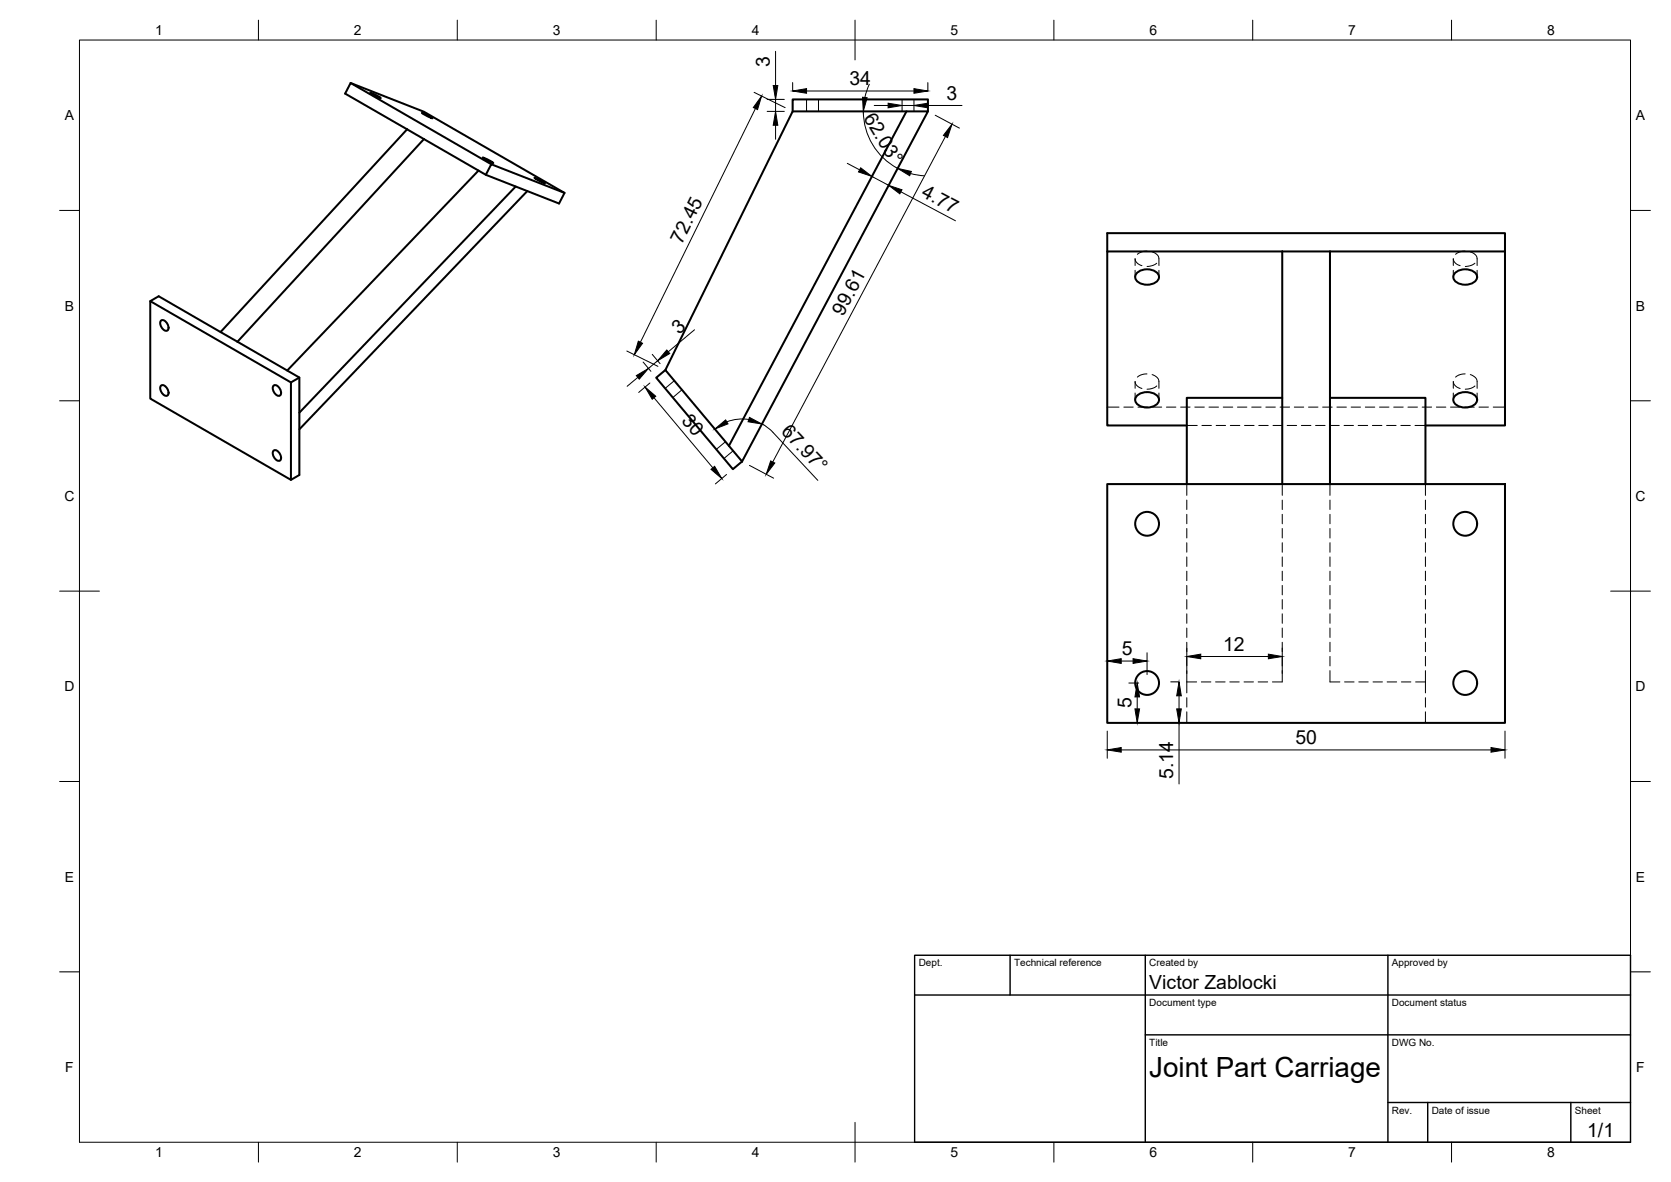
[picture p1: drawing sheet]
<svg xmlns="http://www.w3.org/2000/svg" width="420mm" height="297mm" viewBox="0 0 420 297" stroke-linecap="round" stroke-linejoin="round" font-family="sans-serif">
<!-- layer: Visible -->
<g fill="none" stroke="#000" stroke-width=".51">
<path d="M88.2 20.9l18.4 7.2 35.3 20.4-1.3 2.6-18.4-7.2-35.4-20.4zM88.2 20.9l35.3 20.4M93.1 23.3l2.6 1.3-1.3-.5zM102.4 32.5l-46.9 50.9-15.6-8.9-2.1 1.2v24.5l35.4 20.4 2.1-1.2v-24.5l-15.6-9M106.1 28.4l2.6 1.3-1.3-.5zM106.6 35l-46.9 50.9M121.4 39.6l2.6 1.3-1.3-.5zM199.3 28h34l-46.7 88-19.3-23zM199.3 28v-3h34v3M227.9 28l-44.6 84M120.3 42.9l-48.1 50.2M122.2 43.9l1.3-2.6 18.4 7.2"/>
<path d="M129.7 46.9l-54.4 56.8M132.6 48l-57.3 59.9M134.4 44.7l2.6 1.3-1.3-.5zM37.8 75.7l35.4 20.4M278.4 63.2v-4.6h100v4.6M286.1 68.4a3.7 3.7 0 0 1 5.2 .8 1.84 1.84 0 0 1-1.6 2.2 3.5 3.5 0 0 1-4.2-1.3 1.46 1.46 0 0 1 .6-1.7zM322.4 63.2h-44v43.7h20M322.4 63.2v58.5M322.4 63.2h12M334.4 63.2h44v43.7h-20M334.4 63.2v58.5M366.1 68.4a3.7 3.7 0 0 1 5.2 .8 1.84 1.84 0 0 1-1.6 2.2 3.5 3.5 0 0 1-4.2-1.3 1.46 1.46 0 0 1 .6-1.7z"/>
<path d="M40.5 96.9a1.29 1.29 0 0 1 1.7 1 .9 .9 0 0 1 .2 1 .9 .9 0 0 1-.7 .6 1.95 1.95 0 0 1-1.2-2.6zM40.5 80.6a1.29 1.29 0 0 1 1.7 1 .9 .9 0 0 1 .2 .9 .9 .9 0 0 1-.7 .6 1.95 1.95 0 0 1-1.2-2.5zM55.5 83.4l4.2 2.5M68.8 96.9a1.29 1.29 0 0 1 1.7 1 .9 .9 0 0 1 .2 1 .9 .9 0 0 1-.7 .6 1.95 1.95 0 0 1-1.2-2.6zM75.3 94.9l-2.1 1.2v24.5M167.3 93l-2.3 1.9 19.3 23 2.3-1.9M286.1 99.3a3.7 3.7 0 0 1 5.2 .7 1.84 1.84 0 0 1-1.6 2.2 3.5 3.5 0 0 1-4.2-1.3 1.46 1.46 0 0 1 .6-1.6zM322.4 100h-24v21.7M334.4 100h24v21.7M366.1 99.3a3.7 3.7 0 0 1 5.2 .7 1.84 1.84 0 0 1-1.6 2.2 3.5 3.5 0 0 1-4.2-1.3 1.46 1.46 0 0 1 .6-1.6zM68.8 113.3a1.29 1.29 0 0 1 1.7 .9 .9 .9 0 0 1 .2 1 .9 .9 0 0 1-.7 .6 1.95 1.95 0 0 1-1.2-2.5zM278.4 121.7h100v60h-100z"/>
<circle cx="288.4" cy="131.6" r="3"/>
<circle cx="368.4" cy="131.6" r="3"/>
<circle cx="288.4" cy="171.6" r="3"/>
<circle cx="368.4" cy="171.6" r="3"/>
</g>
<!-- layer: Hidden -->
<g fill="none" stroke="#000" stroke-width=".25">
<path d="M202.8 25v3M205.8 25v3M226.8 25v3M229.8 25v3M285.4 66.7v-1.7l.4 .9 1.3 .9M285.4 67.9v1.7M288.4 63.1l-1.2 .2-1.2 .6M289.7 63.3l.7 .3 .9 .8 .1 2.3M290.9 66.2l-1.3 .6-1.2 .2M291.4 67.9v1.7M365.4 66.7v-1.7l.4 .9 1.3 .9M365.4 67.9v1.7"/>
<path d="M368.4 63.1l-1.2 .2-1.2 .6M369.7 63.3l1.1 .5 .5 .6 .1 2.3M370.9 66.2l-1.3 .6-1.2 .2M371.4 67.9v1.7M169.5 95.7l-2.3 1.9M171.5 98l-2.3 1.9M285.4 97.6v-1.7l.4 .9 1.3 .8M285.4 98.8v1.7M288.4 94l-1.2 .1-1.2 .7M289.7 94.1l.7 .4 .9 .8 .1 2.3M290.9 97l-1.3 .6-1.2 .2M291.4 98.8v1.7"/>
<path d="M365.4 97.6v-1.7l.4 .9 1.3 .8M365.4 98.8v1.7M368.4 94l-1.2 .1-1.2 .7M369.7 94.1l1.1 .6 .5 .6 .1 2.3M370.9 97l-1.3 .6-1.2 .2M371.4 98.8v1.7M182.4 111l-2.3 1.9M184.3 113.3l-2.3 1.9M278.4 102.3h3M282.6 102.3h2.3M286.1 102.3h2.4M289.7 102.3h2.4"/>
<path d="M293.3 102.3h2.4M296.9 102.3h2.3M298.4 106.9h2.6M300.4 102.3h2.4M302.2 106.9h2.4M304 102.3h2.4M305.8 106.9h2.4M307.6 102.3h2.4M309.4 106.9h2.3M311.1 102.3h2.4M312.9 106.9h2.4M314.7 102.3h2.4"/>
<path d="M316.5 106.9h2.4M318.3 102.3h2.4M320.1 106.9h2.4M321.9 102.3h2.4M323.6 106.9h2.4M325.4 102.3h2.4M327.2 106.9h2.4M329 102.3h2.4M330.8 106.9h2.4M332.6 102.3h2.4M334.4 106.9h2.3M336.1 102.3h2.4"/>
<path d="M337.9 106.9h2.4M339.7 102.3h2.4M341.5 106.9h2.4M343.3 102.3h2.4M345.1 106.9h2.4M346.9 102.3h2.3M348.7 106.9h2.3M350.4 102.3h2.4M352.2 106.9h2.4M354 102.3h2.4M355.8 106.9h2.6M357.6 102.3h2.4"/>
<path d="M361.2 102.3h2.3M364.7 102.3h2.4M368.3 102.3h2.4M371.9 102.3h2.3M375.5 102.3h2.9M298.4 121.7v2.8M298.4 125.7v2.3M298.4 129.3v2.3M298.4 132.8v2.4M298.4 136.4v2.4M298.4 140v2.4M322.4 121.7v2.8"/>
<path d="M322.4 125.7v2.3M322.4 129.3v2.3M322.4 132.8v2.4M322.4 136.4v2.4M322.4 140v2.4M334.4 121.7v2.8M334.4 125.7v2.3M334.4 129.3v2.3M334.4 132.8v2.4M334.4 136.4v2.4M334.4 140v2.4M358.4 121.7v2.8"/>
<path d="M358.4 125.7v2.3M358.4 129.3v2.3M358.4 132.8v2.4M358.4 136.4v2.4M358.4 140v2.4M298.4 143.5v2.4M298.4 147.1v2.4M298.4 150.7v2.4M298.4 154.2v2.4M298.4 157.8v2.4M322.4 143.5v2.4M322.4 147.1v2.4"/>
<path d="M322.4 150.7v2.4M322.4 154.2v2.4M322.4 157.8v2.4M334.4 143.5v2.4M334.4 147.1v2.4M334.4 150.7v2.4M334.4 154.2v2.4M334.4 157.8v2.4M358.4 143.5v2.4M358.4 147.1v2.4M358.4 150.7v2.4M358.4 154.2v2.4"/>
<path d="M358.4 157.8v2.4M298.4 171.4h2.5M298.4 161.4v2.4M298.4 165v2.4M298.4 168.5v5.6M298.4 175.3v2.4M298.4 178.9v2.8M302.1 171.4h2.4M305.6 171.4h2.4M309.2 171.4h2.4M312.8 171.4h2.4M316.4 171.4h2.3"/>
<path d="M322.4 168.5v2.9h-2.5M322.4 161.4v2.4M322.4 165v2.4M334.4 168.5v2.9h2.5M334.4 161.4v2.4M334.4 165v2.4M338.1 171.4h2.4M341.7 171.4h2.3M345.2 171.4h2.4M348.8 171.4h2.4M352.4 171.4h2.4M355.9 171.4h2.5"/>
<path d="M358.4 161.4v2.4M358.4 165v2.4M358.4 168.5v5.6M358.4 175.3v2.4M358.4 178.9v2.8"/>
</g>
<!-- layer: BORDER -->
<g fill="none" stroke="#000" stroke-width=".25">
<path d="M20 10.1h390v276.9h-390zM65 5.1v5M115 5.1v5M165 5.1v5M215 5.1v10M265 5.1v5M315 5.1v5M365 5.1v5M15 52.9h5M410 52.9h5M15 100.7h5M410 100.7h5"/>
<path d="M15 148.6h10M405 148.6h10M15 196.4h5M410 196.4h5M15 244.2h5M410 244.2h5M65 287v5M115 287v5M165 287v5M215 282.1v9.9M265 287v5M315 287v5"/>
<path d="M365 287v5"/>
</g>
<!-- layer: TITLEBLOCK -->
<path d="M230 240.1h180v46.9h-180zM230 250h180M254 240.1v9.9M288 240.1v46.9M349 240.1v46.9M288 260.1h122M349 277.1h61M359 277.1v9.9M395 277.1v9.9" fill="none" stroke="#000" stroke-width=".36"/>
<!-- layer: FD_Dimensions -->
<g fill="none" stroke="#000" stroke-width=".25">
<path d="M195 12.9v8.6M189.6 23.2l7.8 3.9M189.9 27.3l-28.9 58.7M192.9 28h4.3M192.9 25h4.3M195 25v3M195 31.5v3.5M199.3 20.8v2.1M202.8 22.9h27M217.1 28a16.2 16.2 0 0 0 8.6 14.3M218.6 21.2l-1.1 3.3M219.8 26.5h3.5"/>
<path d="M226.8 26.5h3M233.3 20.8v2.1M233.3 26.5h8.6M235.2 29l6 3.2M237.7 34.3l-43.4 81.8M213 41l3.1 1.7M219.2 44.3l4.2 2.3M226.5 48.2l13.7 7.3M228.9 43.6l3.5 .6M157.6 88.2l7.8 3.9M160.4 94.8l-2.7 2.3M161.7 91l2 2.3"/>
<path d="M163.4 96.3l-2.8 2.3M164 89.1l2 2.3M164.4 100l14.8 17.6M165.4 90.7l-2.4 1.9M174.6 82.9l-6.6 5.5M182.7 119.2l-2.8 2.4M188.3 105.4a10.7 10.7 0 0 0-5.5 .6M188.4 117l6.1 3.2M191.6 106.5l2.4 1.7 11.6 12.5M281.9 166.1h3M283.8 171.6h2.5M285.9 175.1v3"/>
<path d="M288.4 164v5.5M294.4 171.4h1.9M296.5 174.9v3.2M298.4 162.9v6.4M301.9 165h17M322.4 162.9v6.4M278.4 183.7v6.8M281.9 188.5h93M294.4 181.6h1.9M296.5 181.6v15.4M378.4 183.7v6.8"/>
</g>
<g fill="#000" stroke="#000" stroke-width=".25">
<path d="M191.5 24.1l-1 3.4-1.1-.5zM195 28l.6 3.5h-1.2zM194.4 21.5h1.2l-.6 3.5zM199.3 22.9l3.5-.6v1.1zM216.9 24.4l1.1 .2-.9 3.4zM223.3 25.9l3.5 .6-3.5 .6zM229.8 22.3l3.5 .6-3.5 .5zM229.8 26.5l3.5-.6v1.2zM239.4 31.2l-1.1 3.4-1.1-.6zM216.4 42.2l2.8 2.1-3.3-1.1zM223.4 46.6l3.4 1.1-.5 1zM225.7 42.3l3.5 .8-.5 1.1z"/>
<path d="M160 94.4l3-1.8-2.3 2.7zM160.5 85.7l1.1 .6-2.1 2.8zM162.2 97.3l2.7 2.3-.9 .7zM167.7 88l.7 .8-3 1.9zM178.8 117.9l.9-.7 1.8 3.1zM179.7 107.8l2.8-2.3 .5 1zM188.4 104.9l3.2 1.7-3.5-.6zM193.8 115.8l1 .6-2.1 2.8zM278.4 166.1l3.5-.6v1.2zM284.9 165.5l3.5 .6-3.5 .6zM285.4 178.1h1.1l-.6 3.5zM285.9 171.6l.6 3.5h-1.1z"/>
<path d="M296.5 171.4l.5 3.5h-1.1zM295.9 178.1h1.1l-.5 3.5zM298.4 165l3.5-.6v1.2zM318.9 164.4l3.5 .6-3.5 .6zM278.4 188.5l3.5-.6v1.1zM374.9 187.9l3.5 .6-3.5 .5z"/>
</g>
<text font-size="7" x="289" y="270.6">Joint Part Carriage</text>
<g font-size="4.9">
<text x="193.5" y="16.8" transform="rotate(-90 193.5 16.8)">3</text>
<text x="213.6" y="21.4">34</text>
<text x="217" y="29.6" transform="rotate(59 217 29.6)">62.03°</text>
<text x="238" y="25">3</text>
<text x="231.5" y="49.2" transform="rotate(28 231.5 49.2)">4.77</text>
<text x="171.5" y="61.5" transform="rotate(-64 171.5 61.5)">72.45</text>
<text x="212" y="79.6" transform="rotate(-62 212 79.6)">99.61</text>
<text x="170.7" y="84.3" transform="rotate(-40 170.7 84.3)">3</text>
<text x="171.2" y="105.8" transform="rotate(50 171.2 105.8)">30</text>
<text x="196.3" y="108.6" transform="rotate(47 196.3 108.6)">67.97°</text>
<text x="282" y="164.7">5</text>
<text x="307.6" y="163.6">12</text>
<text x="284.5" y="178" transform="rotate(-90 284.5 178)">5</text>
<text x="325.7" y="187">50</text>
<text x="295" y="195.8" transform="rotate(-90 295 195.8)">5.14</text>
<text x="289" y="248.5">Victor Zablocki</text>
<text x="399.1" y="285.7">1/1</text>
</g>
<g font-size="3.5">
<text x="39" y="8.8">1</text>
<text x="89" y="8.8">2</text>
<text x="139" y="8.8">3</text>
<text x="189" y="8.8">4</text>
<text x="239" y="8.8">5</text>
<text x="289" y="8.8">6</text>
<text x="339" y="8.8">7</text>
<text x="389" y="8.8">8</text>
<text x="16.3" y="30.2">A</text>
<text x="411.3" y="30.2">A</text>
<text x="16.3" y="78">B</text>
<text x="411.3" y="78">B</text>
<text x="16.2" y="125.9">C</text>
<text x="411.2" y="125.9">C</text>
<text x="16.2" y="173.7">D</text>
<text x="411.2" y="173.7">D</text>
<text x="16.3" y="221.6">E</text>
<text x="411.3" y="221.6">E</text>
<text x="16.4" y="269.4">F</text>
<text x="411.4" y="269.4">F</text>
<text x="39" y="290.8">1</text>
<text x="89" y="290.8">2</text>
<text x="139" y="290.8">3</text>
<text x="189" y="290.8">4</text>
<text x="239" y="290.8">5</text>
<text x="289" y="290.8">6</text>
<text x="339" y="290.8">7</text>
<text x="389" y="290.8">8</text>
</g>
<g font-size="2.5">
<text x="231" y="242.9">Dept.</text>
<text x="255" y="242.9">Technical reference</text>
<text x="289" y="242.9">Created by</text>
<text x="350" y="242.9">Approved by</text>
<text x="289" y="252.8">Document type</text>
<text x="350" y="252.8">Document status</text>
<text x="289" y="262.9">Title</text>
<text x="350" y="262.9">DWG No.</text>
<text x="350" y="279.9">Rev.</text>
<text x="360" y="279.9">Date of issue</text>
<text x="396" y="279.9">Sheet</text>
</g>
</svg>
